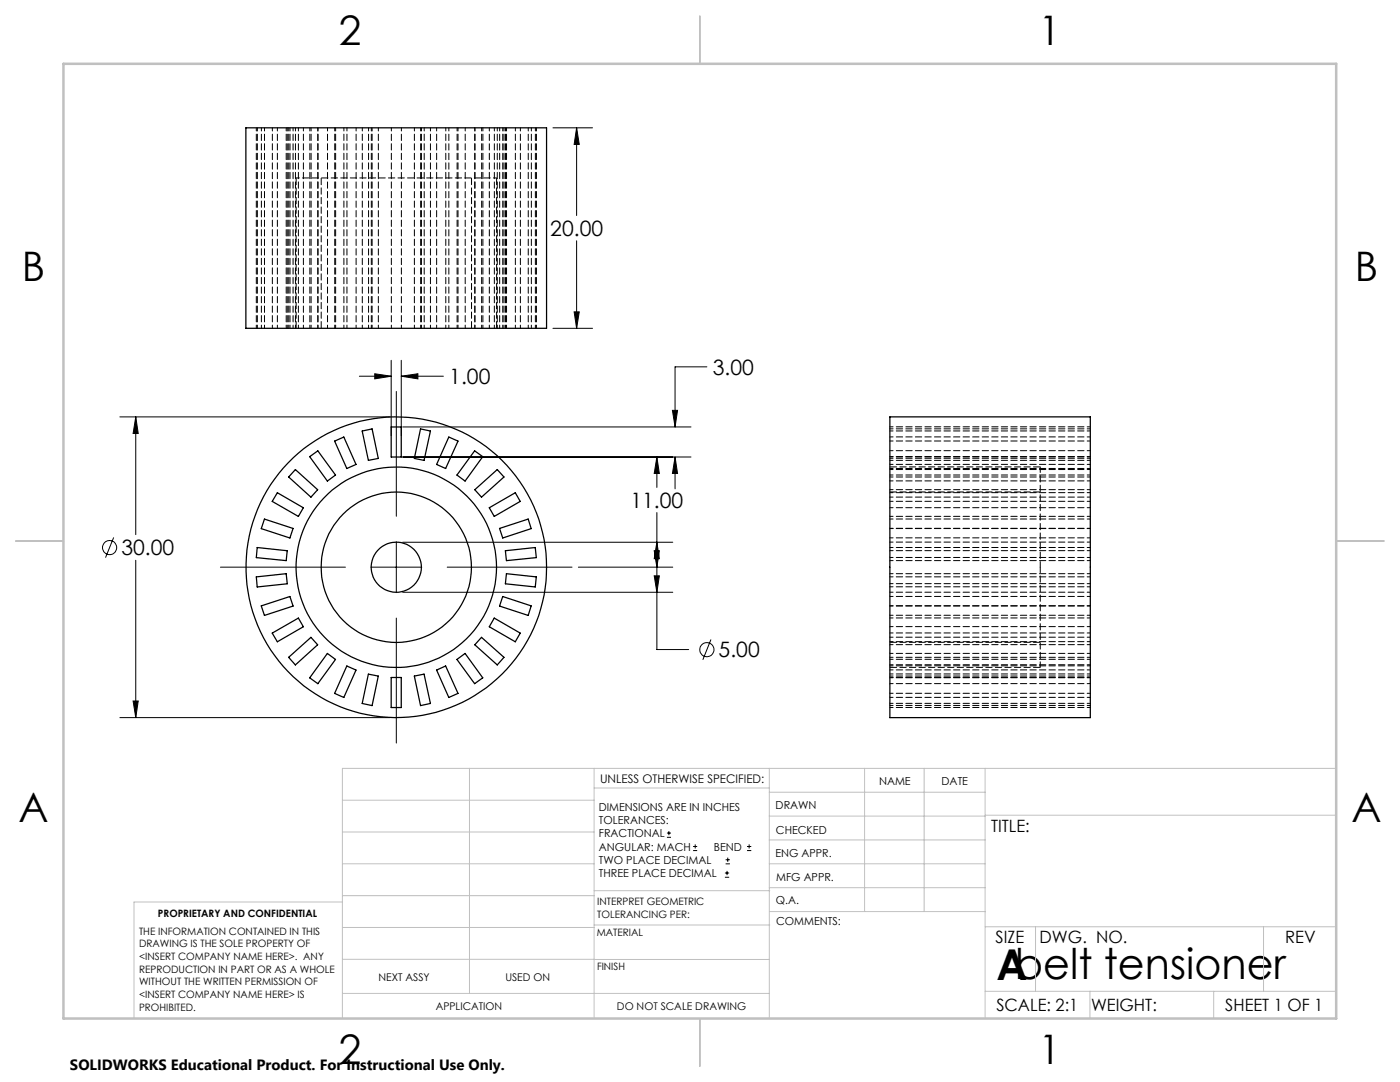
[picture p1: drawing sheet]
<svg xmlns="http://www.w3.org/2000/svg" width="279mm" height="216mm" viewBox="0 0 279 216" stroke-linecap="round" stroke-linejoin="round" font-family="sans-serif">
<g fill="none" stroke="#000" stroke-width=".25">
<path d="M49.1 25.5h60v40h-60zM55.4 98.3l5.1 3-1 1.7-5.2-3zM58.9 93.7l4.5 4-1.3 1.5-4.5-4zM61.8 91.1l1.6-1.1 3.6 4.8-1.7 1.2zM66.8 88l1.8-.8 2.4 5.5-1.8 .8zM72.3 86l2-.4 1.2 5.9-2 .4zM78.1 85.2h2v6h-2zM83.9 85.6l2 .4-1.3 5.9-1.9-.4zM89.6 87.2l1.8 .8-2.5 5.5-1.8-.8zM94.7 90l1.6 1.1-3.5 4.9-1.6-1.2zM94.8 97.7l4.4-4 1.4 1.5-4.5 4zM177.6 83.2h40v60h-40z"/>
<path d="M51.2 115.1l5.9-.6 .2 2-6 .6zM51.3 109.3l6 .6-.2 2-5.9-.6zM52.8 103.6l5.7 1.8-.6 2-5.8-1.9zM97.6 101.3l5.2-3 1 1.7-5.2 3zM99.7 105.4l5.7-1.8 .6 1.9-5.7 1.9zM100.3 119l5.7 1.9-.6 1.9-5.7-1.9zM100.9 109.9l5.9-.6 .2 2-5.9 .6zM101.1 114.5l5.9 .6-.2 2-5.9-.6zM52.1 120.9l5.8-1.9 .6 1.9-5.7 1.9zM54.3 126.3l5.2-3 1 1.8-5.1 3zM57.6 131.2l4.5-4 1.3 1.5-4.5 4zM65.3 130.4l1.7 1.2-3.6 4.8-1.6-1.1z"/>
<path d="M69.2 132.9l1.8 .8-2.4 5.5-1.8-.8zM73.5 134.5l2 .4-1.2 5.9-2-.4zM78.1 135.2h2v6h-2zM82.7 134.9l1.9-.4 1.3 5.9-2 .4zM87.1 133.7l1.8-.8 2.5 5.5-1.8 .8zM91.2 131.6l1.6-1.2 3.5 4.9-1.6 1.1zM96.1 127.2l4.5 4-1.4 1.5-4.4-4zM98.6 123.3l5.2 3-1 1.8-5.2-3z"/>
<circle cx="79.1" cy="113.2" r="15"/>
<circle cx="79.1" cy="113.2" r="30"/>
<circle cx="79.1" cy="113.2" r="20"/>
<circle cx="79.1" cy="113.2" r="5"/>
</g>
<g fill="none" stroke="#000" stroke-width=".2" stroke-dasharray="1.3 .6" stroke-dashoffset=".6">
<path d="M51.2 25.5v40M51.4 25.5v40M52.2 25.5v40M52.8 25.5v40M54.4 25.5v40M55.4 25.5v40M57.1 25.5v40M57.3 25.5v40M57.6 25.5v40M57.9 25.5v40M58.5 25.5v40M59 25.5v40"/>
<path d="M59.6 25.5v40M60.6 25.5v40M61.8 25.5v40M62.1 25.5v40M63.4 25.5v40M63.5 25.5v40M65.4 25.5v40M66.8 25.5v40M67 25.5v40M68.6 25.5v40M69.2 25.5v40M71.1 25.5v40"/>
<path d="M72.3 25.5v40M73.6 25.5v40M74.1 25.5v40M74.3 25.5v40M75.5 25.5v40M78.1 25.5v40M80.1 25.5v40M82.7 25.5v40M83.9 25.5v40M84.7 25.5v40M85.9 25.5v40M87.1 25.5v40"/>
<path d="M89 25.5v40M89.6 25.5v40M91.2 25.5v40M91.4 25.5v40M92.8 25.5v40M94.8 25.5v40M96.1 25.5v40M96.4 25.5v40M97.7 25.5v40M98.7 25.5v40M99.1 35.5h-40M99.2 25.5v40"/>
<path d="M99.7 25.5v40M100.3 25.5v40M100.6 25.5v40M100.9 25.5v40M101.1 25.5v40M102.9 25.5v40M103.9 25.5v40M105.4 25.5v40M106 25.5v40M106.8 25.5v40M107.1 25.5v40M84.1 65.5v-40"/>
<path d="M217.6 98.3h-40M217.6 95.2h-40M217.6 97.7h-40M217.6 93.7h-40M217.6 91.1h-40M217.6 99.2h-40M217.6 94.8h-40M217.6 89.9h-40M217.6 96h-40M217.6 88h-40M217.6 92.7h-40M217.6 87.2h-40"/>
<path d="M217.6 93.5h-40M217.6 86h-40M217.6 91.4h-40M217.6 91.9h-40M217.6 85.6h-40M217.6 91.2h-40M217.6 85.2h-40M177.6 118.2h40M217.6 111.2h-40M217.6 115.1h-40M217.6 109.9h-40M217.6 109.2h-40"/>
<path d="M217.6 116.5h-40M217.6 117.1h-40M217.6 105.5h-40M217.6 105.4h-40M217.6 103.6h-40M217.6 100h-40M217.6 101.3h-40M217.6 111.9h-40M217.6 114.5h-40M217.6 107.3h-40M217.6 119h-40M217.6 103h-40"/>
<path d="M217.6 108.2h-40M217.6 120.9h-40M217.6 122.8h-40M217.6 126.3h-40M217.6 125h-40M217.6 128h-40M217.6 131.2h-40M217.6 128.6h-40M217.6 132.6h-40M217.6 123.3h-40M217.6 135.2h-40M217.6 127.1h-40"/>
<path d="M217.6 131.6h-40M217.6 136.4h-40M217.6 130.4h-40M217.6 138.3h-40M217.6 133.7h-40M217.6 139.2h-40M217.6 132.9h-40M217.6 134.9h-40M217.6 134.5h-40M217.6 140.3h-40M217.6 140.8h-40M217.6 141.2h-40"/>
</g>
<path d="M207.6 113.2v-20M207.6 133.2v-20" fill="none" stroke="#000" stroke-width=".2" stroke-dasharray="1.3 .6" stroke-dashoffset=".2"/>
<path d="M59.1 35.5v30M64.1 35.5v30M94.1 65.5v-30M99.1 65.5v-30M207.6 93.2h-30M207.6 98.2h-30M177.6 133.2h30M177.6 128.2h30" fill="none" stroke="#000" stroke-width=".2" stroke-dasharray="1.3 .6" stroke-dashoffset="-.1"/>
<g fill="none" stroke="#000" stroke-width=".2">
<path d="M110.3 25.5h8M115.1 25.5l.5 3.3h-1zM115.1 25.5v17.5M115.1 48v17.5M71.7 75.1h6.4M74.8 74.6l3.3 .5-3.3 .5zM78.1 71.9v15M79.1 78.1v24.9M80.1 75.1l3.3-.5v1zM80.1 71.9v15M80.1 75.1h8.4M110.3 65.5h8"/>
<path d="M114.6 62.2h1l-.5 3.3zM141.1 73.2h-6.4v12M23.9 83.2h53.9M27.1 83.2l.5 3.3h-1zM27.1 83.2v23.5M80.4 85.2h57.5M80.4 91.2h57.5M131.1 91.2l.5 3.3h-1zM131.1 91.2v6.1M134.2 81.9h1l-.5 3.3zM134.7 91.2l.5 3.3h-1zM134.7 91.2v6.3"/>
<path d="M22.7 107.2l-1.6 4.1M27.1 111.8v31.4M44 113.2h24.9M74 113.2h10.2M79.1 108.1v10.2M80.4 118.2h53.9M80.4 108.2h53.9M89.3 113.2h24.9M115.4 113.2h18.9M130.6 114.9h1l-.5 3.3zM130.6 109.9h1l-.5 3.3zM131.1 108.2l.5 3.3h-1z"/>
<path d="M131.1 102.3v27.3h6.3M26.6 139.9h1l-.5 3.3zM79.1 123.3v25M141.9 127.6l-1.6 4.1M23.9 143.2h53.9M133.1 167.1h.8M133.1 166.2h.8M133.5 165.8v.9M138.3 169.7h.8M138.3 168.9h.8M138.7 168.5v.8M144.7 175h.8"/>
<path d="M144.7 174.2h.8M144.8 172.4h.9M144.8 171.6h.9M145.1 173.8v.8M145.2 171.1v.9M149.1 169.7h.8M149.1 168.9h.8M149.5 168.5v.8"/>
<circle cx="21.9" cy="109.3" r="1.41"/>
<circle cx="141.1" cy="129.6" r="1.42"/>
</g>
<g fill="none" stroke="#c0c0c0" stroke-width=".2">
<path d="M68.3 159.7h50.3M93.7 153.3v44.9M118.6 153.3v49.9M118.6 157.2h34.9M153.5 153.3v49.9M153.5 158.1h43.1M172.5 153.3v28.6M184.4 153.3v28.6M196.6 153.3v49.9M266.7 153.3h-198.4v49.9M68.3 178.7h50.3M68.3 172.4h50.3"/>
<path d="M68.3 166h50.3M68.3 180h-41.6v23.2M118.6 177.7h35M153.5 167.6h43.1M153.5 162.8h43.1M153.5 172.4h43.1M153.5 177.1h43.1M196.6 162.7h70.1M68.3 198.2h85.2M68.3 191.4l85.2 .1M68.3 185.1h50.3M118.6 184.6h35"/>
<path d="M153.6 181.9h43M196.6 197.8h70.1M196.6 184.9h70.1M206.7 184.9v12.9M217.5 197.8v5.4M242.2 197.8v5.4M252.2 184.9v12.9"/>
</g>
<path d="M139.7 3.2v9.5M3.1 107.9h9.6M266.7 107.9h9.5M139.7 203.2v9.6" fill="none" stroke="#c0c0c0" stroke-width=".25"/>
<path d="M12.7 12.7h254v190.5h-254z" fill="none" stroke="#c0c0c0" stroke-width=".5"/>
<path d="M26.6 139.9h1l-.5 3.3zM27.1 83.2l.5 3.3h-1zM130.6 114.9h1l-.5 3.3zM131.1 108.2l.5 3.3h-1zM134.2 81.9h1l-.5 3.3zM134.7 91.2l.5 3.3h-1zM131.1 91.2l.5 3.3h-1zM130.6 109.9h1l-.5 3.3zM80.1 75.1l3.3-.5v1zM74.8 74.6l3.3 .5-3.3 .5zM115.1 25.5l.5 3.3h-1zM114.6 62.2h1l-.5 3.3z" fill="#000"/>
<text font-size="8.5" x="198.9" y="195.5">Abelt tensioner</text>
<g font-size="8.1">
<text x="67.6" y="8.9">2</text>
<text x="207.3" y="8.9">1</text>
<text x="4.4" y="56.2">B</text>
<text x="270.4" y="56.2">B</text>
<text x="3.7" y="164.1">A</text>
<text x="269.7" y="164.1">A</text>
<text x="67.6" y="212.4">2</text>
<text x="207.3" y="212.4">1</text>
</g>
<g font-size="4.2">
<text x="109.8" y="47.1">20.00</text>
<text x="89.7" y="76.7">1.00</text>
<text x="142.3" y="74.8">3.00</text>
<text x="125.8" y="101.4">11.00</text>
<text x="24.2" y="110.8">30.00</text>
<text x="143.4" y="131.2">5.00</text>
</g>
<g font-size="3.4">
<text x="197.8" y="166">TITLE:</text>
<text x="198.7" y="188.1">SIZE</text>
<text x="207.5" y="188.1">DWG. NO.</text>
<text x="256.5" y="188.2">REV</text>
<text x="198.8" y="201.7">SCALE: 2:1</text>
<text x="217.7" y="201.8">WEIGHT:</text>
<text x="244.5" y="201.7">SHEET 1 OF 1</text>
</g>
<text font-size="3" x="14" y="213.5">SOLIDWORKS Educational Product. For Instructional Use Only.</text>
<text font-size="2.4" x="119.8" y="156.2">UNLESS OTHERWISE SPECIFIED:</text>
<g font-size="2.2">
<text x="119.5" y="161.8">DIMENSIONS ARE IN INCHES</text>
<text x="154.8" y="161.4">DRAWN</text>
<text x="175.4" y="156.6">NAME</text>
<text x="187.9" y="156.7">DATE</text>
<text x="119.5" y="164.4">TOLERANCES:</text>
<text x="119.5" y="167.1">FRACTIONAL</text>
<text x="154.9" y="166.3">CHECKED</text>
<text x="119.5" y="169.7">ANGULAR: MACH</text>
<text x="119.5" y="172.4">TWO PLACE DECIMAL</text>
<text x="142.5" y="169.7">BEND</text>
<text x="154.8" y="171">ENG APPR.</text>
<text x="119.5" y="175">THREE PLACE DECIMAL</text>
<text x="154.9" y="175.7">MFG APPR.</text>
<text x="154.9" y="180.4">Q.A.</text>
<text x="154.9" y="184.6">COMMENTS:</text>
</g>
<g font-size="2.1">
<text x="75.5" y="195.7">NEXT ASSY</text>
<text x="100.9" y="195.7">USED ON</text>
<text x="86.9" y="201.5">APPLICATION</text>
<text x="123.1" y="201.6">DO NOT SCALE DRAWING</text>
</g>
<g font-size="2">
<text x="31.5" y="182.9">PROPRIETARY AND CONFIDENTIAL</text>
<text x="119.2" y="180.6">INTERPRET GEOMETRIC</text>
<text x="119.2" y="183.1">TOLERANCING PER:</text>
<text x="27.8" y="186.5">THE INFORMATION CONTAINED IN THIS</text>
<text x="27.8" y="189">DRAWING IS THE SOLE PROPERTY OF</text>
<text x="27.8" y="191.6">&lt;INSERT COMPANY NAME HERE&gt;. ANY</text>
<text x="119.1" y="186.7">MATERIAL</text>
<text x="27.8" y="194.1">REPRODUCTION IN PART OR AS A WHOLE</text>
<text x="27.8" y="196.6">WITHOUT THE WRITTEN PERMISSION OF</text>
<text x="119.1" y="193.5">FINISH</text>
<text x="27.8" y="199.1">&lt;INSERT COMPANY NAME HERE&gt; IS</text>
<text x="27.8" y="201.7">PROHIBITED.</text>
</g>
</svg>
